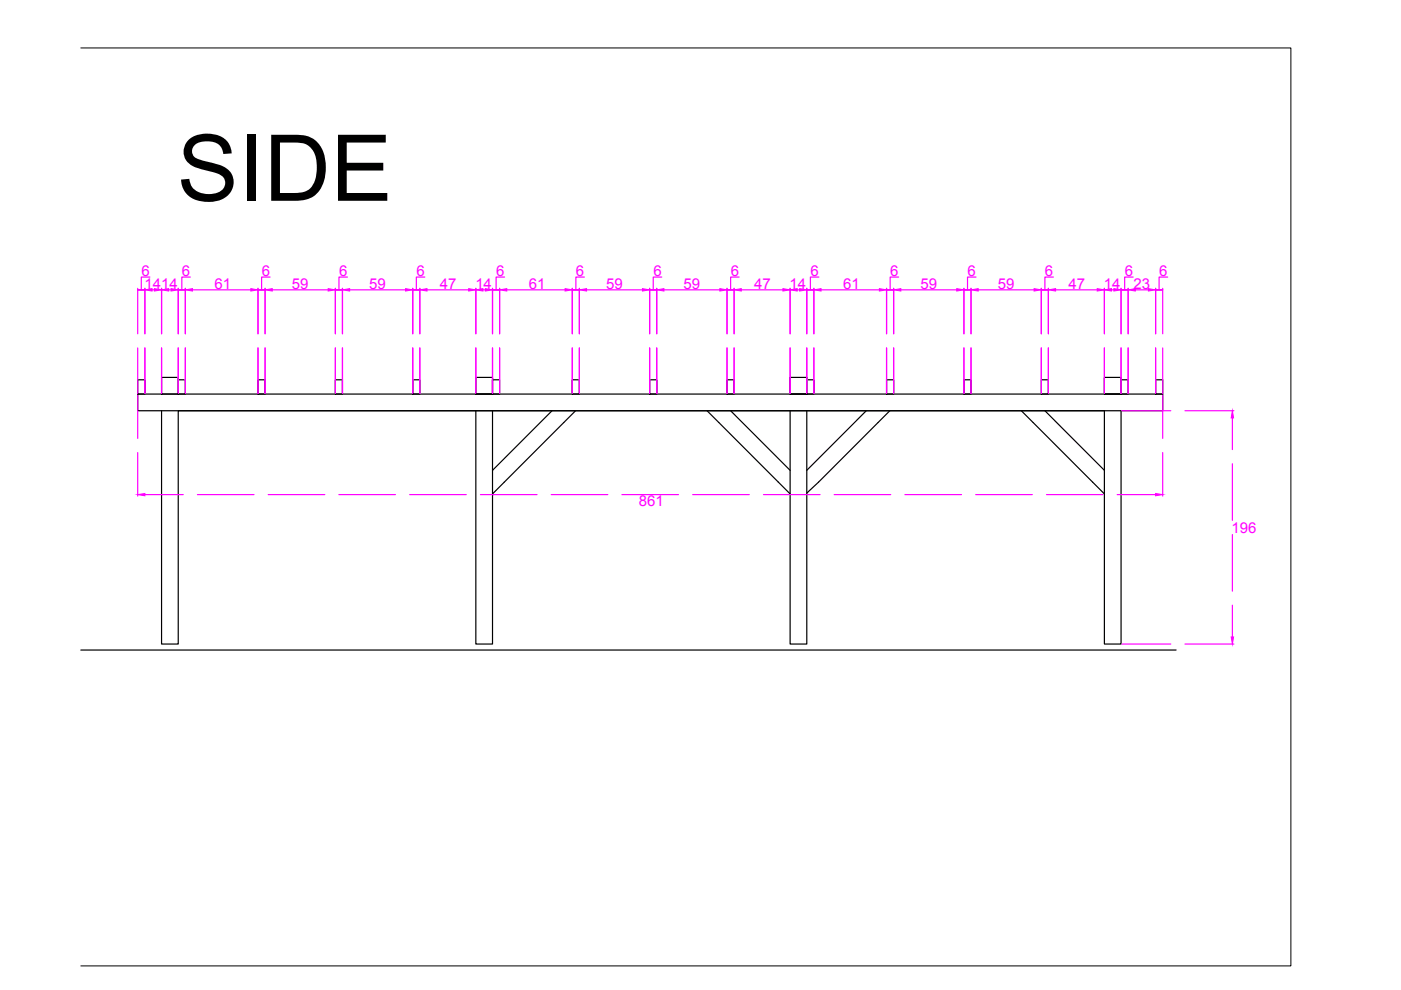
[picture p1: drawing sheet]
<svg xmlns="http://www.w3.org/2000/svg" width="297mm" height="210mm" viewBox="0 0 297 210" stroke-linecap="round" stroke-linejoin="round" font-family="sans-serif">
<!-- layer: 0 -->
<g fill="none" stroke="#000" stroke-width=".25">
<path d="M29.2 83.6h217.3v3.5h-217.3zM29.2 80.5h1.5v3.1h-1.5zM34.3 87.1v49.5h3.5v-49.5h196.4v49.5h3.5v-49.5M34.3 80h3.5v3.6h-3.5zM37.8 80.5h1.5v3.1h-1.5zM54.7 80.5h1.5v3.1h-1.5zM71.1 80.5h1.5v3.1h-1.5zM87.5 80.5h1.5v3.1h-1.5zM100.9 87.1v49.5h3.5v-49.5M100.9 80h3.5v3.6h-3.5zM100.9 83.6h3.5M104.4 80.5h1.5v3.1h-1.5z"/>
<path d="M117 87.1l-12.6 12.6M121.3 80.5h1.5v3.1h-1.5zM122 87.1l-17.6 17.6M137.7 80.5h1.5v3.1h-1.5zM149.9 87.1l17.6 17.6M154.1 80.5h1.5v3.1h-1.5zM154.9 87.1l12.6 12.6M167.5 87.1v49.5h3.6v-49.5M167.5 80h3.6v3.6h-3.6zM167.5 83.6h3.6M171.1 80.5h1.5v3.1h-1.5zM183.7 87.1l-12.6 12.6"/>
<path d="M188 80.5h1.5v3.1h-1.5zM188.7 87.1l-17.6 17.4M204.4 80.5h1.5v3.1h-1.5zM216.5 87.1l17.7 17.6M220.8 80.5h1.5v3.1h-1.5zM221.5 87.1l12.7 12.6M234.2 80h3.5v3.6h-3.5zM234.2 83.6h3.5M237.7 80.5h1.5v3.1h-1.5zM245 80.5h1.5v3.1h-1.5zM17.1 137.8h232.3"/>
</g>
<g fill="none" stroke="#f0f" stroke-width=".25">
<path d="M31.8 58.7h-1.8v2.8M40.4 58.7h-1.8v2.8M57.3 58.7h-1.8v2.8M73.7 58.7h-1.8v2.8M90.1 58.7h-1.8v2.8M107 58.7h-1.8v2.8M123.9 58.7h-1.8v2.8M140.3 58.7h-1.8v2.8M156.7 58.7h-1.8v2.8M173.6 58.7h-1.8v2.8M190.5 58.7h-1.8v2.8M206.9 58.7h-1.8v2.8"/>
<path d="M223.3 58.7h-1.8v2.8M240.2 58.7h-1.8v2.8M247.6 58.7h-1.8v2.8M29.2 61.1v9.7M29.2 73.8v9.6M30.7 61.5h-1.5h1.5M30.7 61.1v9.7M30.7 73.8v9.6M32.2 61.5h.5M34.3 61.1v9.7M34.3 73.8v9.6M35.8 61.5h.5"/>
<path d="M37.8 61.1v9.7M37.8 73.8v9.6M39.3 61.5h-1.5h1.5M39.3 61.1v9.7M39.3 73.8v9.6M40.8 61.5h12.4M54.7 61.1v9.7M54.7 73.8v9.6M56.2 61.5h-1.5h1.5M56.2 61.1v9.7M56.2 73.8v9.6M57.7 61.5h11.9"/>
<path d="M71.1 61.1v9.7M71.1 73.8v9.6M72.6 61.5h-1.5h1.5M72.6 61.1v9.7M72.6 73.8v9.6M74.1 61.5h11.9M87.5 61.1v9.7M87.5 73.8v9.6M89 61.5h-1.5h1.5M89 61.1v9.7M89 73.8v9.6M90.5 61.5h8.9"/>
<path d="M100.9 61.1v9.7M100.9 73.8v9.6M102.4 61.5h.5M104.4 61.1v9.7M104.4 73.8v9.6M105.9 61.5h-1.5h1.5M105.9 61.1v9.7M105.9 73.8v9.6M107.4 61.5h12.4M121.3 61.1v9.7M121.3 73.8v9.6M122.8 61.5h-1.5h1.5"/>
<path d="M122.8 61.1v9.7M122.8 73.8v9.6M124.4 61.5h11.8M137.7 61.1v9.7M137.7 73.8v9.6M139.2 61.5h-1.5h1.5M139.2 61.1v9.7M139.2 73.8v9.6M140.8 61.5h11.8M154.1 61.1v9.7M154.1 73.8v9.6M155.6 61.5h-1.5h1.5"/>
<path d="M155.6 61.1v9.7M155.6 73.8v9.6M157.2 61.5h8.8M167.5 61.1v9.7M167.5 73.8v9.6M169 61.5h.5M171.1 61.1v9.7M171.1 73.8v9.6M172.6 61.5h-1.5h1.5M172.6 61.1v9.7M172.6 73.8v9.6M174.1 61.5h12.3"/>
<path d="M188 61.1v9.7M188 73.8v9.6M189.5 61.5h-1.5h1.5M189.5 61.1v9.7M189.5 73.8v9.6M191 61.5h11.8M204.4 61.1v9.7M204.4 73.8v9.6M205.9 61.5h-1.5h1.5M205.9 61.1v9.7M205.9 73.8v9.6M207.4 61.5h11.9"/>
<path d="M220.8 61.1v9.7M220.8 73.8v9.6M222.3 61.5h-1.5h1.5M222.3 61.1v9.7M222.3 73.8v9.6M223.8 61.5h8.8M234.2 61.1v9.7M234.2 73.8v9.6M235.7 61.5h.5M237.7 61.5h1.5h-1.5M237.7 61.1v9.7M237.7 73.8v9.6"/>
<path d="M239.2 61.1v9.7M239.2 73.8v9.6M240.7 61.5h2.8M245 61.5h1.5h-1.5M245 61.1v9.7M245 73.8v9.6M246.5 61.1v9.7M246.5 73.8v9.6M29.2 83.7v9.2M29.2 96v9.2M237.8 87.1h10.4M246.5 83.7v9.2"/>
<path d="M246.5 96v9.2M251.2 87.1h10.4M261.3 88.6v6.7M261.3 98.3v12M30.7 104.9h8.1M41.9 104.9h12M56.9 104.9h12M71.8 104.9h12M86.9 104.9h12M101.9 104.9h12M116.9 104.9h12M131.9 104.9h12"/>
<path d="M146.9 104.9h12M161.9 104.9h12M176.9 104.9h12M191.9 104.9h12M206.9 104.9h12M221.9 104.9h12M236.9 104.9h8.1M261.3 113.3v12M237.8 136.6h10.4M251.2 136.6h10.4M261.3 128.3v6.8"/>
</g>
<g fill="#f0f" stroke="#f0f" stroke-width=".21">
<path d="M36.3 61.2l1.5 .3-1.5 .2z"/>
<path d="M34.3 61.5l1.5-.3v.5z"/>
<path d="M53.2 61.2l1.5 .3-1.5 .2z"/>
<path d="M39.3 61.5l1.5-.3v.5z"/>
<path d="M69.6 61.2l1.5 .3-1.5 .2z"/>
<path d="M56.2 61.5l1.5-.3v.5z"/>
<path d="M86 61.2l1.5 .3-1.5 .2z"/>
<path d="M72.6 61.5l1.5-.3v.5z"/>
<path d="M99.4 61.2l1.5 .3-1.5 .2z"/>
<path d="M89 61.5l1.5-.3v.5z"/>
<path d="M102.9 61.2l1.5 .3-1.5 .2z"/>
<path d="M100.9 61.5l1.5-.3v.5z"/>
<path d="M119.8 61.2l1.5 .3-1.5 .2z"/>
<path d="M105.9 61.5l1.5-.3v.5z"/>
<path d="M136.2 61.2l1.5 .3-1.5 .2z"/>
<path d="M122.8 61.5l1.6-.3v.5z"/>
<path d="M152.6 61.2l1.5 .3-1.5 .2z"/>
<path d="M139.2 61.5l1.6-.3v.5z"/>
<path d="M166 61.2l1.5 .3-1.5 .2z"/>
<path d="M155.6 61.5l1.6-.3v.5z"/>
<path d="M169.5 61.2l1.6 .3-1.6 .2z"/>
<path d="M167.5 61.5l1.5-.3v.5z"/>
<path d="M186.4 61.2l1.6 .3-1.6 .2z"/>
<path d="M172.6 61.5l1.5-.3v.5z"/>
<path d="M202.8 61.2l1.6 .3-1.6 .2z"/>
<path d="M189.5 61.5l1.5-.3v.5z"/>
<path d="M219.3 61.2l1.5 .3-1.5 .2z"/>
<path d="M205.9 61.5l1.5-.3v.5z"/>
<path d="M236.2 61.2l1.5 .3-1.5 .2z"/>
<path d="M234.2 61.5l1.5-.3v.5z"/>
<path d="M232.6 61.2l1.6 .3-1.6 .2z"/>
<path d="M222.3 61.5l1.5-.3v.5z"/>
<path d="M239.2 61.5l1.5-.3v.5z"/>
<path d="M243.5 61.2l1.5 .3-1.5 .2z"/>
<path d="M32.7 61.2l1.6 .3-1.6 .2z"/>
<path d="M30.7 61.5l1.5-.3v.5z"/>
<path d="M29.2 104.9l1.5-.3v.5z"/>
<path d="M245 104.6l1.5 .3-1.5 .2z"/>
<path d="M261.3 87.1l.2 1.5h-.5z"/>
<path d="M261 135.1h.5l-.2 1.5z"/>
</g>
<path d="M17.1 10.2h256.6v194.6h-256.6" fill="none" stroke="#000" stroke-width=".21"/>
<text font-size="19.6" x="37.5" y="42.6">SIDE</text>
<g font-size="3.2" fill="#f0f">
<text x="41.7" y="9.7">98,71</text>
<text x="30" y="58.5">6</text>
<text x="38.6" y="58.5">6</text>
<text x="55.5" y="58.5">6</text>
<text x="71.9" y="58.5">6</text>
<text x="88.3" y="58.5">6</text>
<text x="105.2" y="58.5">6</text>
<text x="122.1" y="58.5">6</text>
<text x="138.5" y="58.5">6</text>
<text x="154.9" y="58.5">6</text>
<text x="171.8" y="58.5">6</text>
<text x="188.8" y="58.5">6</text>
<text x="205.2" y="58.5">6</text>
<text x="221.6" y="58.5">6</text>
<text x="238.5" y="58.5">6</text>
<text x="245.8" y="58.5">6</text>
<text x="30.6" y="61.3">1414</text>
<text x="45.5" y="61.2">61</text>
<text x="61.9" y="61.2">59</text>
<text x="78.3" y="61.2">59</text>
<text x="93.2" y="61.3">47</text>
<text x="100.8" y="61.3">14</text>
<text x="112.1" y="61.2">61</text>
<text x="128.5" y="61.2">59</text>
<text x="144.9" y="61.2">59</text>
<text x="159.9" y="61.3">47</text>
<text x="167.4" y="61.3">14</text>
<text x="178.7" y="61.2">61</text>
<text x="195.2" y="61.2">59</text>
<text x="211.6" y="61.2">59</text>
<text x="226.5" y="61.3">47</text>
<text x="234" y="61.3">14</text>
<text x="240.4" y="61.2">23</text>
<text x="135.4" y="107.3">861</text>
<text x="261.1" y="113">196</text>
</g>
</svg>
